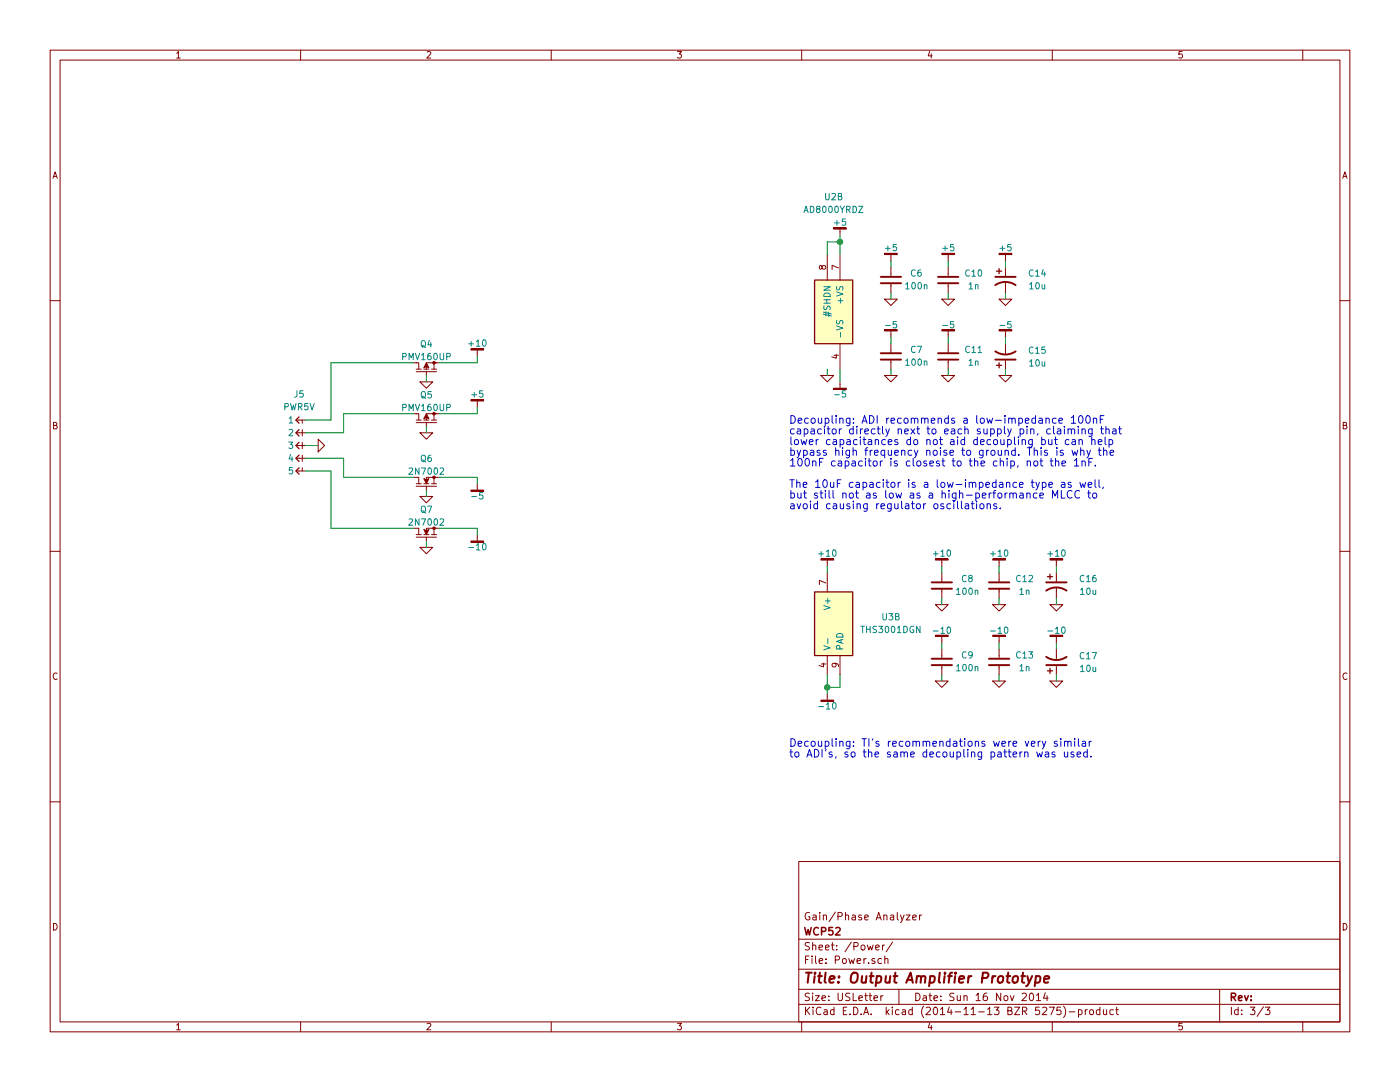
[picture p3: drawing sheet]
EESchema Schematic File Version 2
LIBS:vishay_semi
LIBS:texas
LIBS:symbol
LIBS:supertex
LIBS:st_semi
LIBS:st_ic
LIBS:skyworks
LIBS:silabs
LIBS:semi
LIBS:russian-nixies
LIBS:resistors
LIBS:power
LIBS:passive
LIBS:onsemi
LIBS:nxp_semi
LIBS:nxp_ic
LIBS:microchip
LIBS:mechanical
LIBS:maxim
LIBS:ltc
LIBS:lattice
LIBS:ixys
LIBS:irf
LIBS:intersil
LIBS:infineon
LIBS:inductors
LIBS:ic_template
LIBS:ftdi
LIBS:fairchild_semi
LIBS:fairchild_ic
LIBS:electromech
LIBS:display
LIBS:diodesinc
LIBS:conn
LIBS:capacitors
LIBS:atmel
LIBS:altera
LIBS:ad
LIBS:7400
LIBS:4000
LIBS:2N-SMD
LIBS:2N
LIBS:1N-SMD
LIBS:1N
LIBS:wcp52-output-cache
EELAYER 25 0
EELAYER END
$Descr USLetter 11000 8500
encoding utf-8
Sheet 3 3
Title "Output Amplifier Prototype"
Date "Sun 16 Nov 2014"
Rev ""
Comp "WCP52"
Comment1 "Gain/Phase Analyzer"
Comment2 ""
Comment3 ""
Comment4 ""
$EndDescr
$Comp
L AD8000YRDZ(SOIC) U?
U 2 1
P 6550 2450
AR Path="/54693AB2" Ref="U?"  Part="2" 
AR Path="/546936E7/54693AB2" Ref="U2"  Part="2" 
F 0 "U2" H 6550 3350 50  0000 C CNN
F 1 "AD8000YRDZ" H 6550 3250 50  0000 C CNN
F 2 "IPC7351-Nominal:SOIC127P600X175-9" H 6350 2450 60  0001 C CNN
F 3 "" H 6350 2450 60  0000 C CNN
	2    6550 2450
	1    0    0    -1  
$EndComp
$Comp
L THS3001DGN U?
U 2 1
P 6500 4600
AR Path="/54693AB9" Ref="U?"  Part="2" 
AR Path="/546936E7/54693AB9" Ref="U3"  Part="2" 
F 0 "U3" H 7000 4350 50  0000 C CNN
F 1 "THS3001DGN" H 7000 4250 50  0000 C CNN
F 2 "IPC7351-Nominal:SOP65P490X110-9A" H 6300 4600 60  0001 C CNN
F 3 "" H 6300 4600 60  0000 C CNN
	2    6500 4600
	1    0    0    -1  
$EndComp
$Comp
L +5 #PWR019
U 1 1
P 6600 1850
F 0 "#PWR019" H 6600 1900 30  0001 C CNN
F 1 "+5" H 6600 1950 50  0000 C CNN
F 2 "" H 6600 1850 60  0000 C CNN
F 3 "" H 6600 1850 60  0000 C CNN
	1    6600 1850
	1    0    0    -1  
$EndComp
$Comp
L -5 #PWR020
U 1 1
P 6600 3000
F 0 "#PWR020" H 6600 2950 30  0001 C CNN
F 1 "-5" H 6600 2900 50  0000 C CNN
F 2 "" H 6600 3000 60  0000 C CNN
F 3 "" H 6600 3000 60  0000 C CNN
	1    6600 3000
	1    0    0    -1  
$EndComp
$Comp
L C-0805 C6
U 1 1
P 7000 2200
F 0 "C6" H 7200 2250 50  0000 C CNN
F 1 "100n" H 7200 2150 50  0000 C CNN
F 2 "IPC7351-Nominal:CAPC2012X70" H 6990 2175 60  0001 C CNN
F 3 "" H 6990 2175 60  0000 C CNN
	1    7000 2200
	1    0    0    -1  
$EndComp
$Comp
L C-0402 C10
U 1 1
P 7450 2200
F 0 "C10" H 7650 2250 50  0000 C CNN
F 1 "1n" H 7650 2150 50  0000 C CNN
F 2 "IPC7351-Nominal:CAPC1005X55" H 7440 2175 60  0001 C CNN
F 3 "" H 7440 2175 60  0000 C CNN
	1    7450 2200
	1    0    0    -1  
$EndComp
$Comp
L +5 #PWR021
U 1 1
P 7000 2050
F 0 "#PWR021" H 7000 2100 30  0001 C CNN
F 1 "+5" H 7000 2150 50  0000 C CNN
F 2 "" H 7000 2050 60  0000 C CNN
F 3 "" H 7000 2050 60  0000 C CNN
	1    7000 2050
	1    0    0    -1  
$EndComp
$Comp
L +5 #PWR022
U 1 1
P 7450 2050
F 0 "#PWR022" H 7450 2100 30  0001 C CNN
F 1 "+5" H 7450 2150 50  0000 C CNN
F 2 "" H 7450 2050 60  0000 C CNN
F 3 "" H 7450 2050 60  0000 C CNN
	1    7450 2050
	1    0    0    -1  
$EndComp
$Comp
L GND #PWR023
U 1 1
P 7000 2350
F 0 "#PWR023" H 7000 2350 30  0001 C CNN
F 1 "GND" H 7000 2280 30  0001 C CNN
F 2 "" H 7000 2350 60  0000 C CNN
F 3 "" H 7000 2350 60  0000 C CNN
	1    7000 2350
	1    0    0    -1  
$EndComp
$Comp
L GND #PWR024
U 1 1
P 7450 2350
F 0 "#PWR024" H 7450 2350 30  0001 C CNN
F 1 "GND" H 7450 2280 30  0001 C CNN
F 2 "" H 7450 2350 60  0000 C CNN
F 3 "" H 7450 2350 60  0000 C CNN
	1    7450 2350
	1    0    0    -1  
$EndComp
$Comp
L GND #PWR025
U 1 1
P 7900 2350
F 0 "#PWR025" H 7900 2350 30  0001 C CNN
F 1 "GND" H 7900 2280 30  0001 C CNN
F 2 "" H 7900 2350 60  0000 C CNN
F 3 "" H 7900 2350 60  0000 C CNN
	1    7900 2350
	1    0    0    -1  
$EndComp
$Comp
L C-0805 C7
U 1 1
P 7000 2800
F 0 "C7" H 7200 2850 50  0000 C CNN
F 1 "100n" H 7200 2750 50  0000 C CNN
F 2 "IPC7351-Nominal:CAPC2012X70" H 6990 2775 60  0001 C CNN
F 3 "" H 6990 2775 60  0000 C CNN
	1    7000 2800
	1    0    0    -1  
$EndComp
$Comp
L C-0402 C11
U 1 1
P 7450 2800
F 0 "C11" H 7650 2850 50  0000 C CNN
F 1 "1n" H 7650 2750 50  0000 C CNN
F 2 "IPC7351-Nominal:CAPC1005X55" H 7440 2775 60  0001 C CNN
F 3 "" H 7440 2775 60  0000 C CNN
	1    7450 2800
	1    0    0    -1  
$EndComp
$Comp
L GND #PWR026
U 1 1
P 7000 2950
F 0 "#PWR026" H 7000 2950 30  0001 C CNN
F 1 "GND" H 7000 2880 30  0001 C CNN
F 2 "" H 7000 2950 60  0000 C CNN
F 3 "" H 7000 2950 60  0000 C CNN
	1    7000 2950
	1    0    0    -1  
$EndComp
$Comp
L GND #PWR027
U 1 1
P 7450 2950
F 0 "#PWR027" H 7450 2950 30  0001 C CNN
F 1 "GND" H 7450 2880 30  0001 C CNN
F 2 "" H 7450 2950 60  0000 C CNN
F 3 "" H 7450 2950 60  0000 C CNN
	1    7450 2950
	1    0    0    -1  
$EndComp
$Comp
L C-ALUM-5mm C15
U 1 1
P 7900 2800
F 0 "C15" H 8150 2750 50  0000 C CNN
F 1 "10u" H 8150 2850 50  0000 C CNN
F 2 "passive:C-ALUM-5mm" H 7890 2775 60  0001 C CNN
F 3 "" H 7890 2775 60  0000 C CNN
F 4 "UPW1V100MDD" H 7900 2800 60  0001 C CNN "PN"
	1    7900 2800
	1    0    0    1   
$EndComp
$Comp
L GND #PWR028
U 1 1
P 7900 2950
F 0 "#PWR028" H 7900 2950 30  0001 C CNN
F 1 "GND" H 7900 2880 30  0001 C CNN
F 2 "" H 7900 2950 60  0000 C CNN
F 3 "" H 7900 2950 60  0000 C CNN
	1    7900 2950
	1    0    0    -1  
$EndComp
$Comp
L -5 #PWR029
U 1 1
P 7000 2650
F 0 "#PWR029" H 7000 2600 30  0001 C CNN
F 1 "-5" H 7000 2550 50  0000 C CNN
F 2 "" H 7000 2650 60  0000 C CNN
F 3 "" H 7000 2650 60  0000 C CNN
	1    7000 2650
	-1   0    0    1   
$EndComp
$Comp
L -5 #PWR030
U 1 1
P 7450 2650
F 0 "#PWR030" H 7450 2600 30  0001 C CNN
F 1 "-5" H 7450 2550 50  0000 C CNN
F 2 "" H 7450 2650 60  0000 C CNN
F 3 "" H 7450 2650 60  0000 C CNN
	1    7450 2650
	-1   0    0    1   
$EndComp
$Comp
L -5 #PWR031
U 1 1
P 7900 2650
F 0 "#PWR031" H 7900 2600 30  0001 C CNN
F 1 "-5" H 7900 2550 50  0000 C CNN
F 2 "" H 7900 2650 60  0000 C CNN
F 3 "" H 7900 2650 60  0000 C CNN
	1    7900 2650
	-1   0    0    1   
$EndComp
$Comp
L +5 #PWR032
U 1 1
P 7900 2050
F 0 "#PWR032" H 7900 2100 30  0001 C CNN
F 1 "+5" H 7900 2150 50  0000 C CNN
F 2 "" H 7900 2050 60  0000 C CNN
F 3 "" H 7900 2050 60  0000 C CNN
	1    7900 2050
	1    0    0    -1  
$EndComp
$Comp
L C-ALUM-5mm C14
U 1 1
P 7900 2200
F 0 "C14" H 8150 2250 50  0000 C CNN
F 1 "10u" H 8150 2150 50  0000 C CNN
F 2 "passive:C-ALUM-5mm" H 7890 2175 60  0001 C CNN
F 3 "" H 7890 2175 60  0000 C CNN
F 4 "UPW1V100MDD" H 7900 2200 60  0001 C CNN "PN"
	1    7900 2200
	1    0    0    -1  
$EndComp
Text Notes 6200 4000 0    60   ~ 0
Decoupling: ADI recommends a low-impedance 100nF\ncapacitor directly next to each supply pin, claiming that\nlower capacitances do not aid decoupling but can help\nbypass high frequency noise to ground. This is why the\n100nF capacitor is closest to the chip, not the 1nF.\n\nThe 10uF capacitor is a low-impedance type as well,\nbut still not as low as a high-performance MLCC to\navoid causing regulator oscillations.
$Comp
L +10 #PWR033
U 1 1
P 6500 4450
F 0 "#PWR033" H 6500 4500 30  0001 C CNN
F 1 "+10" H 6500 4550 50  0000 C CNN
F 2 "" H 6500 4450 60  0000 C CNN
F 3 "" H 6500 4450 60  0000 C CNN
	1    6500 4450
	1    0    0    -1  
$EndComp
$Comp
L -10 #PWR034
U 1 1
P 6500 5450
F 0 "#PWR034" H 6500 5400 30  0001 C CNN
F 1 "-10" H 6500 5350 50  0000 C CNN
F 2 "" H 6500 5450 60  0000 C CNN
F 3 "" H 6500 5450 60  0000 C CNN
	1    6500 5450
	1    0    0    -1  
$EndComp
$Comp
L C-0805 C8
U 1 1
P 7400 4600
F 0 "C8" H 7600 4650 50  0000 C CNN
F 1 "100n" H 7600 4550 50  0000 C CNN
F 2 "IPC7351-Nominal:CAPC2012X70" H 7390 4575 60  0001 C CNN
F 3 "" H 7390 4575 60  0000 C CNN
	1    7400 4600
	1    0    0    -1  
$EndComp
$Comp
L C-0402 C12
U 1 1
P 7850 4600
F 0 "C12" H 8050 4650 50  0000 C CNN
F 1 "1n" H 8050 4550 50  0000 C CNN
F 2 "IPC7351-Nominal:CAPC1005X55" H 7840 4575 60  0001 C CNN
F 3 "" H 7840 4575 60  0000 C CNN
	1    7850 4600
	1    0    0    -1  
$EndComp
$Comp
L GND #PWR035
U 1 1
P 7400 4750
F 0 "#PWR035" H 7400 4750 30  0001 C CNN
F 1 "GND" H 7400 4680 30  0001 C CNN
F 2 "" H 7400 4750 60  0000 C CNN
F 3 "" H 7400 4750 60  0000 C CNN
	1    7400 4750
	1    0    0    -1  
$EndComp
$Comp
L GND #PWR036
U 1 1
P 7850 4750
F 0 "#PWR036" H 7850 4750 30  0001 C CNN
F 1 "GND" H 7850 4680 30  0001 C CNN
F 2 "" H 7850 4750 60  0000 C CNN
F 3 "" H 7850 4750 60  0000 C CNN
	1    7850 4750
	1    0    0    -1  
$EndComp
$Comp
L GND #PWR037
U 1 1
P 8300 4750
F 0 "#PWR037" H 8300 4750 30  0001 C CNN
F 1 "GND" H 8300 4680 30  0001 C CNN
F 2 "" H 8300 4750 60  0000 C CNN
F 3 "" H 8300 4750 60  0000 C CNN
	1    8300 4750
	1    0    0    -1  
$EndComp
$Comp
L C-0805 C9
U 1 1
P 7400 5200
F 0 "C9" H 7600 5250 50  0000 C CNN
F 1 "100n" H 7600 5150 50  0000 C CNN
F 2 "IPC7351-Nominal:CAPC2012X70" H 7390 5175 60  0001 C CNN
F 3 "" H 7390 5175 60  0000 C CNN
	1    7400 5200
	1    0    0    -1  
$EndComp
$Comp
L C-0402 C13
U 1 1
P 7850 5200
F 0 "C13" H 8050 5250 50  0000 C CNN
F 1 "1n" H 8050 5150 50  0000 C CNN
F 2 "IPC7351-Nominal:CAPC1005X55" H 7840 5175 60  0001 C CNN
F 3 "" H 7840 5175 60  0000 C CNN
	1    7850 5200
	1    0    0    -1  
$EndComp
$Comp
L C-ALUM-5mm C17
U 1 1
P 8300 5200
F 0 "C17" H 8550 5150 50  0000 C CNN
F 1 "10u" H 8550 5250 50  0000 C CNN
F 2 "passive:C-ALUM-5mm" H 8290 5175 60  0001 C CNN
F 3 "" H 8290 5175 60  0000 C CNN
F 4 "UPW1V100MDD" H 8300 5200 60  0001 C CNN "PN"
	1    8300 5200
	1    0    0    1   
$EndComp
$Comp
L C-ALUM-5mm C16
U 1 1
P 8300 4600
F 0 "C16" H 8550 4650 50  0000 C CNN
F 1 "10u" H 8550 4550 50  0000 C CNN
F 2 "passive:C-ALUM-5mm" H 8290 4575 60  0001 C CNN
F 3 "" H 8290 4575 60  0000 C CNN
F 4 "UPW1V100MDD" H 8300 4600 60  0001 C CNN "PN"
	1    8300 4600
	1    0    0    -1  
$EndComp
$Comp
L +10 #PWR038
U 1 1
P 7400 4450
F 0 "#PWR038" H 7400 4500 30  0001 C CNN
F 1 "+10" H 7400 4550 50  0000 C CNN
F 2 "" H 7400 4450 60  0000 C CNN
F 3 "" H 7400 4450 60  0000 C CNN
	1    7400 4450
	1    0    0    -1  
$EndComp
$Comp
L +10 #PWR039
U 1 1
P 7850 4450
F 0 "#PWR039" H 7850 4500 30  0001 C CNN
F 1 "+10" H 7850 4550 50  0000 C CNN
F 2 "" H 7850 4450 60  0000 C CNN
F 3 "" H 7850 4450 60  0000 C CNN
	1    7850 4450
	1    0    0    -1  
$EndComp
$Comp
L +10 #PWR040
U 1 1
P 8300 4450
F 0 "#PWR040" H 8300 4500 30  0001 C CNN
F 1 "+10" H 8300 4550 50  0000 C CNN
F 2 "" H 8300 4450 60  0000 C CNN
F 3 "" H 8300 4450 60  0000 C CNN
	1    8300 4450
	1    0    0    -1  
$EndComp
$Comp
L GND #PWR041
U 1 1
P 8300 5350
F 0 "#PWR041" H 8300 5350 30  0001 C CNN
F 1 "GND" H 8300 5280 30  0001 C CNN
F 2 "" H 8300 5350 60  0000 C CNN
F 3 "" H 8300 5350 60  0000 C CNN
	1    8300 5350
	1    0    0    -1  
$EndComp
$Comp
L GND #PWR042
U 1 1
P 7850 5350
F 0 "#PWR042" H 7850 5350 30  0001 C CNN
F 1 "GND" H 7850 5280 30  0001 C CNN
F 2 "" H 7850 5350 60  0000 C CNN
F 3 "" H 7850 5350 60  0000 C CNN
	1    7850 5350
	1    0    0    -1  
$EndComp
$Comp
L GND #PWR043
U 1 1
P 7400 5350
F 0 "#PWR043" H 7400 5350 30  0001 C CNN
F 1 "GND" H 7400 5280 30  0001 C CNN
F 2 "" H 7400 5350 60  0000 C CNN
F 3 "" H 7400 5350 60  0000 C CNN
	1    7400 5350
	1    0    0    -1  
$EndComp
$Comp
L -10 #PWR044
U 1 1
P 7400 5050
F 0 "#PWR044" H 7400 5000 30  0001 C CNN
F 1 "-10" H 7400 4950 50  0000 C CNN
F 2 "" H 7400 5050 60  0000 C CNN
F 3 "" H 7400 5050 60  0000 C CNN
	1    7400 5050
	-1   0    0    1   
$EndComp
$Comp
L -10 #PWR045
U 1 1
P 7850 5050
F 0 "#PWR045" H 7850 5000 30  0001 C CNN
F 1 "-10" H 7850 4950 50  0000 C CNN
F 2 "" H 7850 5050 60  0000 C CNN
F 3 "" H 7850 5050 60  0000 C CNN
	1    7850 5050
	-1   0    0    1   
$EndComp
$Comp
L -10 #PWR046
U 1 1
P 8300 5050
F 0 "#PWR046" H 8300 5000 30  0001 C CNN
F 1 "-10" H 8300 4950 50  0000 C CNN
F 2 "" H 8300 5050 60  0000 C CNN
F 3 "" H 8300 5050 60  0000 C CNN
	1    8300 5050
	-1   0    0    1   
$EndComp
Text Notes 6200 5950 0    60   ~ 0
Decoupling: TI's recommendations were very similar\nto ADI's, so the same decoupling pattern was used.
Wire Wire Line
	6600 1850 6600 2000
Wire Wire Line
	6600 1900 6500 1900
Wire Wire Line
	6500 1900 6500 2000
Connection ~ 6600 1900
Wire Wire Line
	6600 3000 6600 2900
Wire Wire Line
	7000 2100 7000 2050
Wire Wire Line
	7450 2050 7450 2100
Wire Wire Line
	7000 2350 7000 2300
Wire Wire Line
	7450 2350 7450 2300
Wire Wire Line
	7900 2350 7900 2300
Wire Wire Line
	7000 2700 7000 2650
Wire Wire Line
	7450 2650 7450 2700
Wire Wire Line
	7000 2950 7000 2900
Wire Wire Line
	7450 2950 7450 2900
Wire Wire Line
	7900 2950 7900 2900
Wire Wire Line
	7900 2650 7900 2700
Wire Wire Line
	7900 2050 7900 2100
Wire Wire Line
	6500 4450 6500 4500
Wire Wire Line
	6500 5300 6500 5450
Wire Wire Line
	6500 5400 6600 5400
Wire Wire Line
	6600 5400 6600 5300
Connection ~ 6500 5400
Wire Wire Line
	7400 4500 7400 4450
Wire Wire Line
	7850 4450 7850 4500
Wire Wire Line
	7400 4750 7400 4700
Wire Wire Line
	7850 4750 7850 4700
Wire Wire Line
	8300 4750 8300 4700
Wire Wire Line
	7400 5100 7400 5050
Wire Wire Line
	7850 5050 7850 5100
Wire Wire Line
	7400 5350 7400 5300
Wire Wire Line
	7850 5350 7850 5300
Wire Wire Line
	8300 5350 8300 5300
Wire Wire Line
	8300 5050 8300 5100
Wire Wire Line
	8300 4450 8300 4500
$Comp
L HEAD-M5 J5
U 1 1
P 2350 3300
F 0 "J5" H 2350 3500 50  0000 C CNN
F 1 "PWR5V" H 2350 3400 50  0000 C CNN
F 2 "conn:CONN_5-SIL" H 2350 3300 50  0001 C CNN
F 3 "" H 2350 3300 50  0000 C CNN
	1    2350 3300
	-1   0    0    -1  
$EndComp
$Comp
L PMV160UP Q4
U 1 1
P 3350 2900
F 0 "Q4" V 3550 2900 50  0000 C CNN
F 1 "PMV160UP" V 3450 2900 50  0000 C CNN
F 2 "IPC-semi-nominal:SOT-23" H 3350 2900 60  0001 C CNN
F 3 "" H 3350 2900 60  0000 C CNN
	1    3350 2900
	0    1    -1   0   
$EndComp
$Comp
L GND #PWR047
U 1 1
P 3350 3000
F 0 "#PWR047" H 3350 3000 30  0001 C CNN
F 1 "GND" H 3350 2930 30  0001 C CNN
F 2 "" H 3350 3000 60  0000 C CNN
F 3 "" H 3350 3000 60  0000 C CNN
	1    3350 3000
	1    0    0    -1  
$EndComp
Wire Wire Line
	3350 3000 3350 2950
$Comp
L PMV160UP Q5
U 1 1
P 3350 3300
F 0 "Q5" V 3550 3300 50  0000 C CNN
F 1 "PMV160UP" V 3450 3300 50  0000 C CNN
F 2 "IPC-semi-nominal:SOT-23" H 3350 3300 60  0001 C CNN
F 3 "" H 3350 3300 60  0000 C CNN
	1    3350 3300
	0    1    -1   0   
$EndComp
$Comp
L GND #PWR048
U 1 1
P 3350 3400
F 0 "#PWR048" H 3350 3400 30  0001 C CNN
F 1 "GND" H 3350 3330 30  0001 C CNN
F 2 "" H 3350 3400 60  0000 C CNN
F 3 "" H 3350 3400 60  0000 C CNN
	1    3350 3400
	1    0    0    -1  
$EndComp
Wire Wire Line
	3350 3400 3350 3350
$Comp
L 2N7002 Q6
U 1 1
P 3350 3800
F 0 "Q6" V 3550 3800 50  0000 C CNN
F 1 "2N7002" V 3450 3800 50  0000 C CNN
F 2 "IPC-semi-nominal:SOT-23" H 3350 3800 60  0001 C CNN
F 3 "" H 3350 3800 60  0000 C CNN
	1    3350 3800
	0    -1   -1   0   
$EndComp
$Comp
L GND #PWR049
U 1 1
P 3350 3900
F 0 "#PWR049" H 3350 3900 30  0001 C CNN
F 1 "GND" H 3350 3830 30  0001 C CNN
F 2 "" H 3350 3900 60  0000 C CNN
F 3 "" H 3350 3900 60  0000 C CNN
	1    3350 3900
	1    0    0    -1  
$EndComp
Wire Wire Line
	3350 3900 3350 3850
$Comp
L 2N7002 Q7
U 1 1
P 3350 4200
F 0 "Q7" V 3550 4200 50  0000 C CNN
F 1 "2N7002" V 3450 4200 50  0000 C CNN
F 2 "IPC-semi-nominal:SOT-23" H 3350 4200 60  0001 C CNN
F 3 "" H 3350 4200 60  0000 C CNN
	1    3350 4200
	0    -1   -1   0   
$EndComp
$Comp
L GND #PWR050
U 1 1
P 3350 4300
F 0 "#PWR050" H 3350 4300 30  0001 C CNN
F 1 "GND" H 3350 4230 30  0001 C CNN
F 2 "" H 3350 4300 60  0000 C CNN
F 3 "" H 3350 4300 60  0000 C CNN
	1    3350 4300
	1    0    0    -1  
$EndComp
Wire Wire Line
	3350 4300 3350 4250
Wire Wire Line
	2400 3300 2600 3300
Wire Wire Line
	2600 3300 2600 2850
Wire Wire Line
	2600 2850 3250 2850
Wire Wire Line
	2400 3400 2700 3400
Wire Wire Line
	2700 3400 2700 3250
Wire Wire Line
	2700 3250 3250 3250
Wire Wire Line
	2400 3600 2700 3600
Wire Wire Line
	2700 3600 2700 3750
Wire Wire Line
	2700 3750 3250 3750
Wire Wire Line
	2400 3700 2600 3700
Wire Wire Line
	2600 3700 2600 4150
Wire Wire Line
	2600 4150 3250 4150
$Comp
L +10 #PWR051
U 1 1
P 3750 2800
F 0 "#PWR051" H 3750 2850 30  0001 C CNN
F 1 "+10" H 3750 2900 50  0000 C CNN
F 2 "" H 3750 2800 60  0000 C CNN
F 3 "" H 3750 2800 60  0000 C CNN
	1    3750 2800
	1    0    0    -1  
$EndComp
Wire Wire Line
	3750 2800 3750 2850
Wire Wire Line
	3750 2850 3450 2850
$Comp
L +5 #PWR052
U 1 1
P 3750 3200
F 0 "#PWR052" H 3750 3250 30  0001 C CNN
F 1 "+5" H 3750 3300 50  0000 C CNN
F 2 "" H 3750 3200 60  0000 C CNN
F 3 "" H 3750 3200 60  0000 C CNN
	1    3750 3200
	1    0    0    -1  
$EndComp
$Comp
L -5 #PWR053
U 1 1
P 3750 3800
F 0 "#PWR053" H 3750 3750 30  0001 C CNN
F 1 "-5" H 3750 3700 50  0000 C CNN
F 2 "" H 3750 3800 60  0000 C CNN
F 3 "" H 3750 3800 60  0000 C CNN
	1    3750 3800
	1    0    0    -1  
$EndComp
$Comp
L -10 #PWR054
U 1 1
P 3750 4200
F 0 "#PWR054" H 3750 4150 30  0001 C CNN
F 1 "-10" H 3750 4100 50  0000 C CNN
F 2 "" H 3750 4200 60  0000 C CNN
F 3 "" H 3750 4200 60  0000 C CNN
	1    3750 4200
	1    0    0    -1  
$EndComp
Wire Wire Line
	3750 4200 3750 4150
Wire Wire Line
	3750 4150 3450 4150
Wire Wire Line
	3750 3800 3750 3750
Wire Wire Line
	3750 3750 3450 3750
Wire Wire Line
	3750 3200 3750 3250
Wire Wire Line
	3750 3250 3450 3250
$Comp
L GND #PWR055
U 1 1
P 2500 3500
F 0 "#PWR055" H 2500 3500 30  0001 C CNN
F 1 "GND" H 2500 3430 30  0001 C CNN
F 2 "" H 2500 3500 60  0000 C CNN
F 3 "" H 2500 3500 60  0000 C CNN
	1    2500 3500
	0    -1   -1   0   
$EndComp
Wire Wire Line
	2500 3500 2400 3500
$Comp
L GND #PWR?
U 1 1
P 6500 2950
F 0 "#PWR?" H 6500 2950 30  0001 C CNN
F 1 "GND" H 6500 2880 30  0001 C CNN
F 2 "" H 6500 2950 60  0000 C CNN
F 3 "" H 6500 2950 60  0000 C CNN
	1    6500 2950
	1    0    0    -1  
$EndComp
Wire Wire Line
	6500 2950 6500 2900
$EndSCHEMATC
